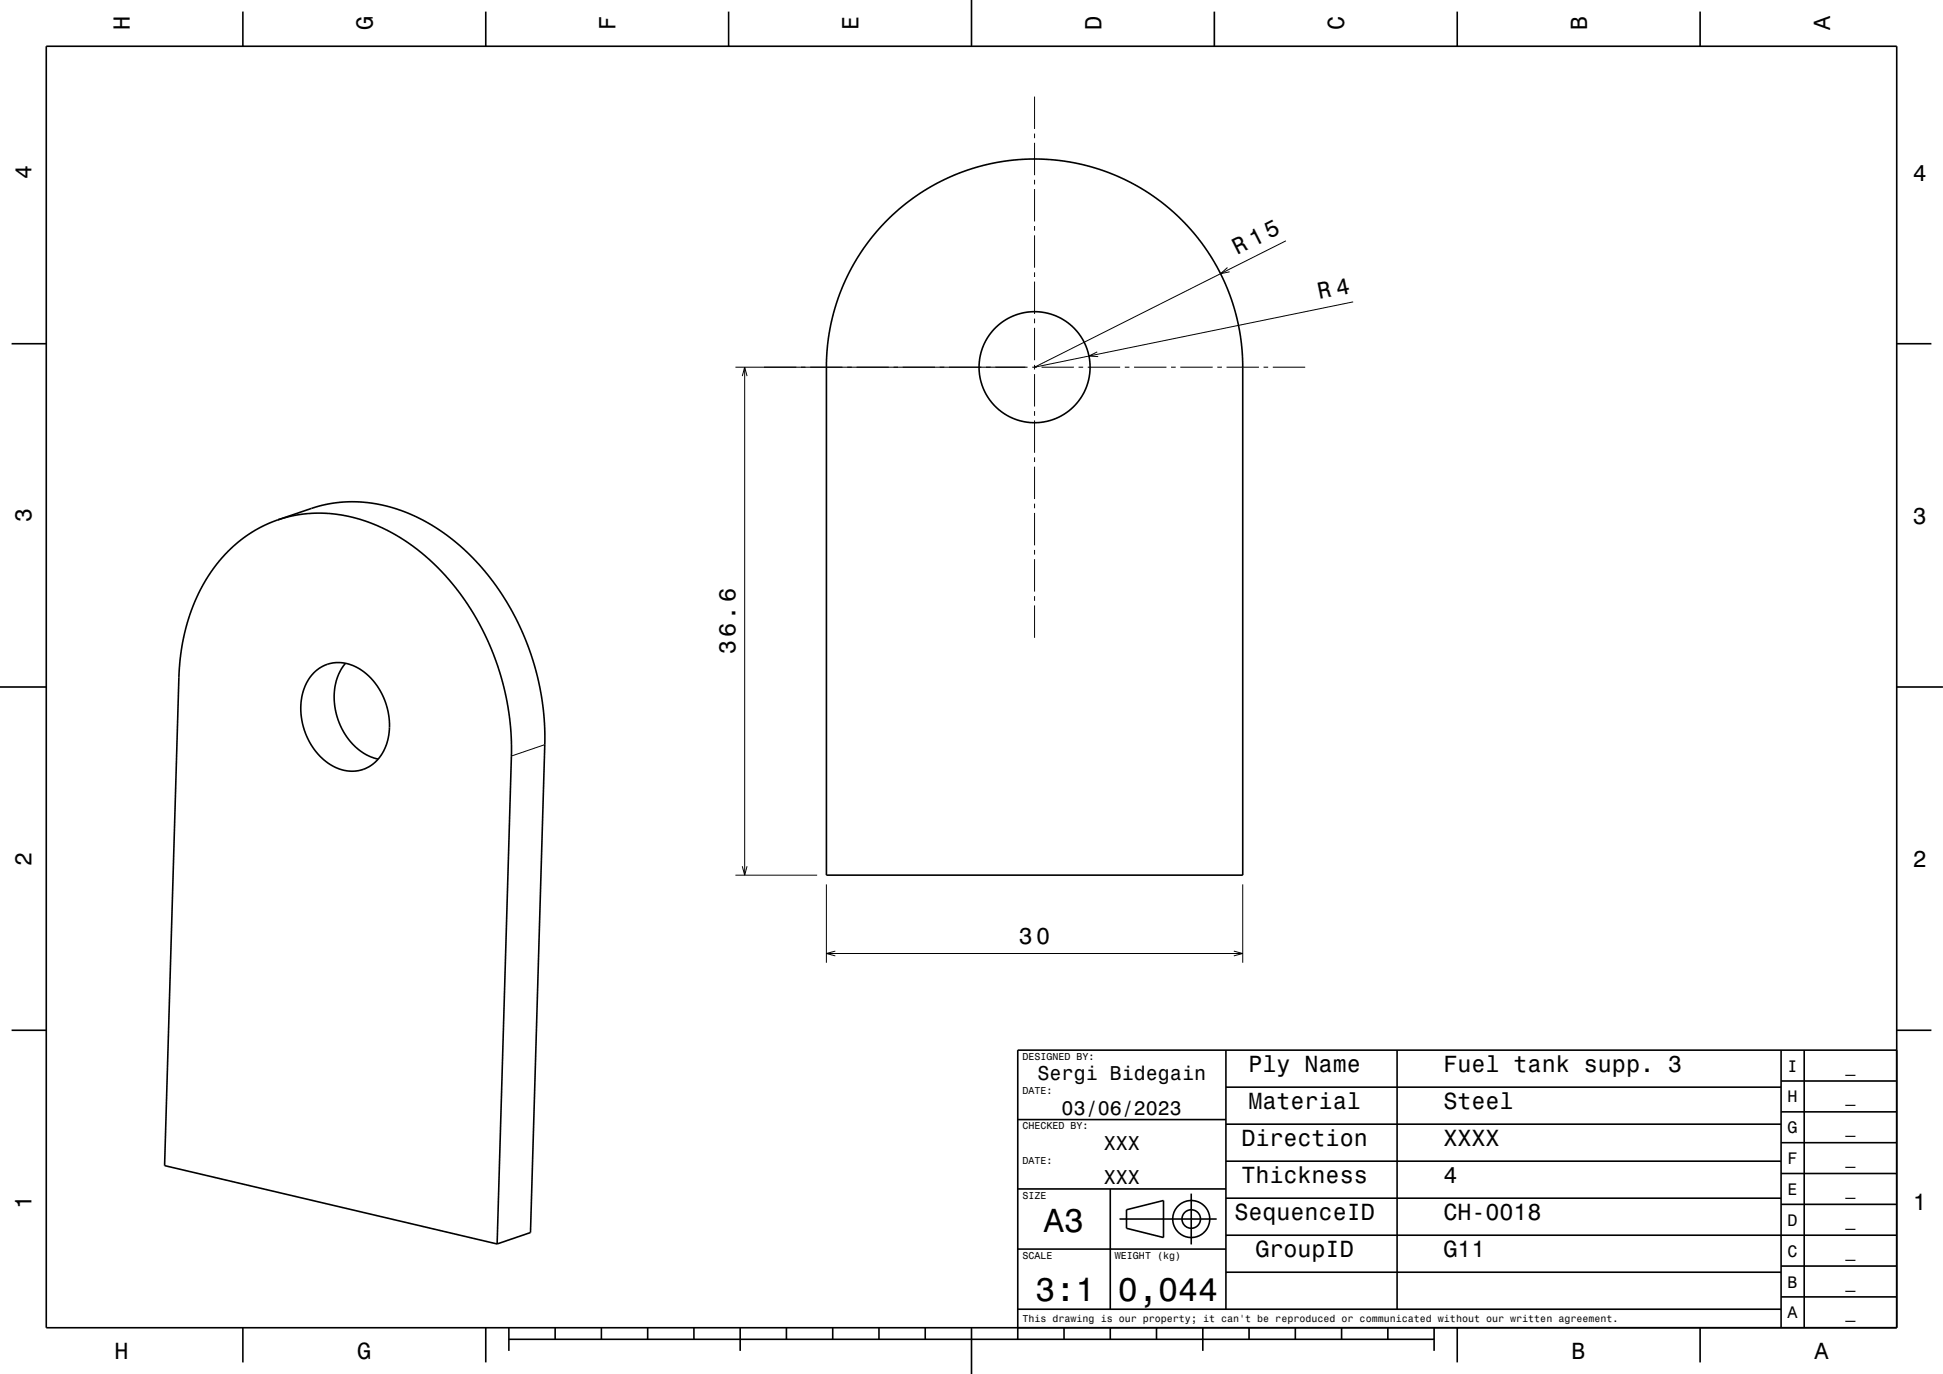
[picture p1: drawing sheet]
<svg xmlns="http://www.w3.org/2000/svg" width="420mm" height="297mm" viewBox="0 0 420 297" stroke-linecap="round" stroke-linejoin="round" font-family="sans-serif">
<g fill="none" stroke="#000" stroke-width=".22">
<path d="M223.6 20.9v7M223.6 28.9v1M223.6 30.9v7M223.6 38.9v1M223.6 40.9v7M223.6 48.9v1M223.6 50.9v7M223.6 58.9v1M265.3 57.8l-1.5 1.4 2-.4M278 52.1l-54.4 27.3 68.9-14.1M159 79.4h63.1M161 79.4v109.8"/>
<path d="M223.1 79.4h1M223.6 60.9v7M223.6 68.9v1M223.6 70.9v7M223.6 78.9v1M225.1 79.4h7M233.1 79.4h1M235.1 79.4h7M237.2 76.1l-1.8 .9 2 .1M243.1 79.4h1M245.1 79.4h7M253.1 79.4h1"/>
<path d="M255.1 79.4h7M263.1 79.4h1M265.1 79.4h7M273.1 79.4h1M275.1 79.4h7M160.5 81.3l.5-1.9 .5 1.9M223.6 80.9v7M223.6 88.9v1M223.6 90.9v7M223.6 98.9v1M223.6 100.9v7M223.6 108.9v1"/>
<path d="M223.6 110.9v7M223.6 118.9v1M223.6 120.9v7M223.6 128.9v1M223.6 130.9v7M117.8 161l-7.3 2.4M159 189.2h17.6M160.5 187.2l.5 2 .5-2M178.6 191.2v16.9M268.6 191.2v16.9M178.6 206.1h90M180.6 205.6l-2 .5 2 .5"/>
<path d="M266.7 205.6l1.9 .5-1.9 .5"/>
</g>
<g fill="none" stroke="#000" stroke-width=".35">
<path d="M10 10h400v277h-400zM52.5 2.5v7.5M105 2.5v7.5M157.5 2.5v7.5M210 0v10M262.5 2.5v7.5M315 2.5v7.5M367.5 2.5v7.5M191.7 47.7l3.9-3.5 4-2.9 4.6-2.5 5.1-2.1 5.1-1.4 4.9-.7 5.5-.2 5.2 .4 5.4 1.1 5 1.7 4.5 2.1 4.5 2.8 4.1 3.2 3.7 3.7 3.3 4.2 2.6 4.2 2.3 4.7 1.6 5 1.2 5.4 .4 4.7v111.6h-90v-110.2l.2-3.7 .5-3.8 .9-3.9 1.3-4 1.3-3.2 1.9-3.6 2-3.1 2.1-2.8zM2.5 74.3h7.5M410 74.3h7.5M60.1 112.4l9.8-3.2 3.4-.6 3.4-.1 3.9 .3 3.8 .8 3.8 1.3 4.1 2 3.7 2.4 3.8 3 3.5 3.4 3.2 3.9 2.7 4 2.3 4.1 2.3 5 1.6 4.8 1 3.8 .8 3.9 .4 4.2 .2 4.4-3.1 106.6-7.2 2.5"/>
<path d="M60.1 112.4l-3.9 1.7-3.7 2.2-3.2 2.9-2.7 3.1-2.4 3.7-2.2 4.2-1.6 4.6-1 4.7-.5 3.5-.2 3.1-3.1 105.9 71.9 16.9M60.1 112.4l3.3-.9 3.3-.5 3.5-.1 3.8 .5 3.6 .8 3.6 1.3 3.5 1.6 3.4 2.1 3.2 2.5 3.3 3 3 3.3 2.4 3.1 2.5 3.9 2.3 4.1 1.7 3.9 1.6 4.4 1 3.9 .8 4.4 .5 3.9 .2 4.4-3.1 106.9M0 148.5h10M67.9 145.3a8 8 0 0 1 11 .1l1.8 1.8 1.5 2.2 1.2 2.5 .6 2.6 .2 2.5-.3 2.7-.8 2.3-1.3 2a7.9 7.9 0 0 1-11.2 .7l-1.9-1.7-1.7-2.4-1.2-2.7-.6-2.7-.2-2.9 .5-2.8 1-2.4zM74.7 143.4l-.9 1.1-.7 1.4-.8 3.1v3.1l.7 3.4 1.4 2.9 1.1 1.6 1.1 1.2 2.6 1.9 2.5 1M410 148.5h10M2.5 222.7h7.5M265 235h120M265 227v56M302 227v56M385 233.7h25M385 227v60"/>
<path d="M390 227v60M410 222.7h7.5M410 227h-190v62.5M220 257h45M220 242h45M240 257v26M257.5 258v11M265 259h120M265 251h120M265 243h120M385 253.7h25M385 247h25"/>
<path d="M385 240.3h25M220 270h45M242 263.5h21M243.5 261.5l8-2v8l-8-2zM265 275h120M265 267h145M385 273.7h25M385 260.3h25M52.5 287v7.5M105 287v7.5M110 289.5h200M110 287v5"/>
<path d="M120 287v2.5M130 287v2.5M140 287v2.5M150 287v2.5M160 287v5M170 287v2.5M180 287v2.5M190 287v2.5M200 287v2.5M210 287v10M220 283h165M230 287v2.5"/>
<path d="M240 287v2.5M250 287v2.5M260 287v5M270 287v2.5M280 287v2.5M290 287v2.5M300 287v2.5M310 287v5M315 287v7.5M367.5 287v7.5M385 280.3h25"/>
<circle cx="223.6" cy="79.4" r="12"/>
<circle cx="257.5" cy="263.5" r="2"/>
<circle cx="257.5" cy="263.5" r="4"/>
</g>
<g font-size="7.2">
<text x="225.7" y="266.3">A3</text>
<text x="223.8" y="281.3">3:1</text>
<text x="241.7" y="281.3">0,044</text>
</g>
<g font-size="5">
<text x="28.1" y="6.5" transform="rotate(-90 28.1 6.5)">H</text>
<text x="80.6" y="6.5" transform="rotate(-90 80.6 6.5)">G</text>
<text x="133.1" y="6.5" transform="rotate(-90 133.1 6.5)">F</text>
<text x="185.6" y="6.5" transform="rotate(-90 185.6 6.5)">E</text>
<text x="238.1" y="6.5" transform="rotate(-90 238.1 6.5)">D</text>
<text x="290.6" y="6.5" transform="rotate(-90 290.6 6.5)">C</text>
<text x="343.1" y="6.5" transform="rotate(-90 343.1 6.5)">B</text>
<text x="395.6" y="6.5" transform="rotate(-90 395.6 6.5)">A</text>
<text x="6.8" y="38.7" transform="rotate(-90 6.8 38.7)">4</text>
<text x="413.5" y="39">4</text>
<text x="267.4" y="55.1" transform="rotate(-27 267.4 55.1)">R 15</text>
<text x="285.2" y="64.7" transform="rotate(-12 285.2 64.7)">R 4</text>
<text x="6.8" y="112.9" transform="rotate(-90 6.8 112.9)">3</text>
<text x="413.5" y="113.2">3</text>
<text x="159" y="141.4" transform="rotate(-90 159 141.4)">36.6</text>
<text x="6.8" y="187.1" transform="rotate(-90 6.8 187.1)">2</text>
<text x="413.5" y="187.4">2</text>
<text x="220.2" y="204.1">30</text>
<text x="269.9" y="231.8">Ply Name</text>
<text x="312" y="231.8">Fuel tank supp. 3</text>
<text x="269.9" y="239.8">Material</text>
<text x="312" y="239.8">Steel</text>
<text x="268.3" y="247.8">Direction</text>
<text x="312" y="247.8">XXXX</text>
<text x="268.3" y="255.8">Thickness</text>
<text x="312" y="255.8">4</text>
<text x="6.8" y="261.3" transform="rotate(-90 6.8 261.3)">1</text>
<text x="266.8" y="263.8">SequenceID</text>
<text x="312" y="263.8">CH-0018</text>
<text x="413.5" y="261.6">1</text>
<text x="271.4" y="271.8">GroupID</text>
<text x="312" y="271.8">G11</text>
<text x="24.7" y="293.8">H</text>
<text x="77.2" y="293.8">G</text>
<text x="339.7" y="293.8">B</text>
<text x="392.2" y="293.8">A</text>
</g>
<g font-size="4.3">
<text x="224.3" y="233.5">Sergi Bidegain</text>
<text x="229.5" y="241">03/06/2023</text>
<text x="238.6" y="248.5">XXX</text>
<text x="238.6" y="256">XXX</text>
</g>
<g font-size="3.6">
<text x="386.4" y="231.6">I</text>
<text x="398.9" y="231.6">_</text>
<text x="386.4" y="238.3">H</text>
<text x="398.9" y="238.3">_</text>
<text x="386.4" y="245">G</text>
<text x="398.9" y="245">_</text>
<text x="386.4" y="251.6">F</text>
<text x="398.9" y="251.6">_</text>
<text x="386.4" y="258.3">E</text>
<text x="398.9" y="258.3">_</text>
<text x="386.4" y="265">D</text>
<text x="398.9" y="265">_</text>
<text x="386.4" y="271.6">C</text>
<text x="398.9" y="271.6">_</text>
<text x="386.4" y="278.3">B</text>
<text x="398.9" y="278.3">_</text>
<text x="386.4" y="285">A</text>
<text x="398.9" y="285">_</text>
</g>
<g font-size="2.2">
<text x="221" y="229.1">DESIGNED BY:</text>
<text x="221" y="236.6">DATE:</text>
<text x="221" y="244.1">CHECKED BY:</text>
<text x="221" y="251.6">DATE:</text>
<text x="221" y="259.1">SIZE</text>
<text x="221" y="272.1">SCALE</text>
<text x="241" y="272.1">WEIGHT (kg)</text>
<text x="221" y="285.8">This drawing is our property; it can't be reproduced or communicated without our written agreement.</text>
</g>
</svg>
